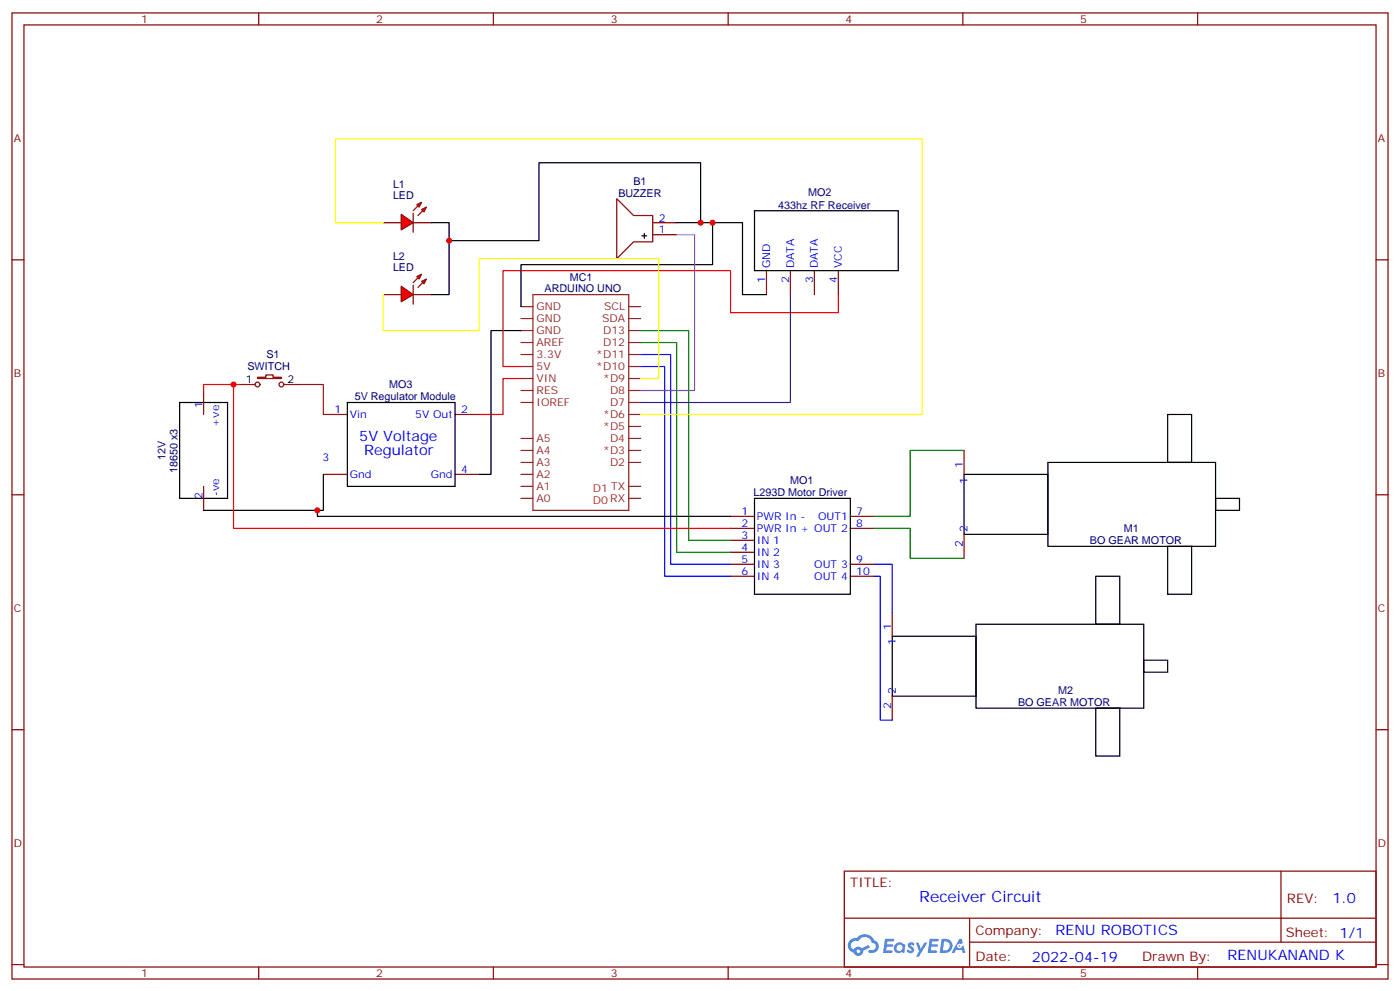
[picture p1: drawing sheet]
<svg xmlns="http://www.w3.org/2000/svg" width="412mm" height="292mm" viewBox="0 0 412 292" stroke-linecap="round" stroke-linejoin="round" font-family="sans-serif">
<g fill="none" stroke="#870000" stroke-width=".35">
<path d="M3.5 3.8h405.4v284.3h-405.4zM7.1 7.3h398.2v277.3h-398.2zM76.2 3.8v3.5M145.3 3.8v3.5M214.5 3.8v3.5M283.6 3.8v3.5M352.8 3.8v3.5M3.5 76.5h3.6M405.3 76.5h3.6M3.5 145.6h3.6M405.3 145.6h3.6M3.5 214.8h3.6"/>
<path d="M405.3 214.8h3.6M248.7 256.4h156.6v28.2h-156.6zM377.3 256.4v20.9M248.7 270.2h156.5M285.6 277.3h119.6M285.6 270.2v14.2M3.5 283.9h3.6M76.2 284.6v3.5M145.3 284.6v3.5M214.5 284.6v3.5M283.6 284.6v3.5M352.8 284.6v3.5"/>
<path d="M405.3 283.9h3.6"/>
</g>
<g fill="#5487ff">
<path d="M267.7 277.6a1.22 1.22 0 0 1 1.7 .2l-.4 .6a.47 .47 0 0 0-.3-.4 .47 .47 0 0 0-.5 .2l.1 .2a1.14 1.14 0 0 1 .8 1.8 1.14 1.14 0 0 1-1.9 0l-.2-.2 .5-.6 .7 .5a.29 .29 0 0 0 .3-.3 .29 .29 0 0 0-.2-.3 1.04 1.04 0 0 1-.6-1.7z"/>
<path d="M260.7 276.3h2.4l.3 .2-.2 .5-1.8 .1-.1 .8h1.5l.3 .4-.3 .4h-1.6l-.2 1.1h1.7l.2 .3-.2 .3-2.6 .1z"/>
<path d="M273.8 276.3h2.4l.3 .2-.1 .5-1.8 .1-.2 .8h1.6l.3 .4-.4 .4h-1.6l-.1 1.1h1.7l.2 .3-.2 .3-2.6 .1z"/>
<path d="M282.6 276.3h.7l.3 1.3-.6 .3a.69 .69 0 0 0-1 .3 .69 .69 0 0 0 .4 .9 .69 .69 0 0 0 .9-.6l.5-.2 .6 2.2h-.8l-.2-.9h-1.8l-.5 .9h-.8z"/>
<path d="M269.8 277.4h.8l.6 1.8 1.1-1.8h.9l-2.6 4.2h-.8l.9-1.5z"/>
<path d="M277.4 276.3l-.6 4.2h1.3a2.11 2.11 0 0 0 2.5-2.1 2.11 2.11 0 0 0-2.5-2.1zM278.1 277.1a1.39 1.39 0 0 1 1.7 1.4 1.39 1.39 0 0 1-1.8 1.3h-.3z"/>
<path d="M263.7 277.9a1.54 1.54 0 0 0-.1 2.2 1.54 1.54 0 0 0 2.2 .1l.6 .3 .3-2.3-.2-.3h-.4a1.49 1.49 0 0 0-2.4 0zM264 278.9a.94 .94 0 0 1 1.8 0 .94 .94 0 0 1-1.8 0z"/>
<path d="M250.4 276.7a2.18 2.18 0 0 0 1.1 3.7 1.44 1.44 0 0 0 1.6 .9 1.44 1.44 0 0 0 1.2-1.4l2-1.1-.5-.7-1.9 1a1.47 1.47 0 0 0-2.4 .4 1.39 1.39 0 0 1-.7-1.9 1.39 1.39 0 0 1 2-.5 2.12 2.12 0 0 1 2.2-1.3 2.12 2.12 0 0 1 1.9 1.7 1.14 1.14 0 0 1 1.1 1.4 1.14 1.14 0 0 1-1.7 .7 .43 .43 0 0 0-.5 .4 .43 .43 0 0 0 .4 .5 1.98 1.98 0 0 0 2.5-1.2 1.98 1.98 0 0 0-1.2-2.6 3.1 3.1 0 0 0-5.3-.6l-.9 .1zM252.3 280a.55 .55 0 0 1 1.1 0 .55 .55 0 0 1-1.1 0z"/>
<circle cx="282.6" cy="278.4" r=".26"/>
</g>
<g fill="none" stroke="#8c2424" stroke-width=".35">
<path d="M153.5 97.3h3.5M153.5 93.8h3.5M153.5 90.2h3.5M157 86.7h28.2v63.5h-28.2zM185.2 97.3h3.5M185.2 93.8h3.5M185.2 90.2h3.5M153.5 118.5h3.5M153.5 114.9h3.5M153.5 111.4h3.5M153.5 107.9h3.5M153.5 104.4h3.5"/>
<path d="M153.5 100.8h3.5M185.2 118.5h3.5M185.2 114.9h3.5M185.2 111.4h3.5M185.2 107.9h3.5M185.2 104.4h3.5M185.2 100.8h3.5M153.5 136.1h3.5M153.5 132.6h3.5M153.5 129h3.5M153.5 139.6h3.5M185.2 136.1h3.5"/>
<path d="M185.2 132.6h3.5M185.2 129h3.5M185.2 125.5h3.5M185.2 122h3.5M153.5 146.7h3.5M153.5 143.2h3.5M185.2 146.7h3.5M185.2 143.2h3.5"/>
</g>
<g fill="none" stroke="#870000" stroke-width=".35">
<path d="M225.8 79.7v7M232.8 79.7v7M239.9 79.7v7M246.9 79.7v7M60 114.9v7.1M70.6 113.2h4.5M75.8 111.1h2.5v-.8h2.1v.8h2.5v.3h-7.1zM83.6 113.2h4.6M95.2 122h7.1M95.2 139.6h7.1M134.1 122h7M134.1 139.6h7"/>
<path d="M284 132.6v7M60 143.2v7M215.2 152h7M215.2 155.5h7M215.2 159h7M250.5 152h7M250.5 155.5h7M284 157.3v7M215.2 162.6h7M215.2 166.1h7M215.2 169.6h7M250.5 166.1h7"/>
<path d="M250.5 169.6h7M262.8 180.2v7.1M262.8 204.9v7"/>
<circle cx="75.8" cy="113.2" r=".71"/>
<circle cx="82.9" cy="113.2" r=".71"/>
</g>
<g fill="none" stroke="#000" stroke-width=".35">
<path d="M222.2 62h42.4v17.7h-42.4zM52.9 118.5h14.1v28.2h-14.1zM102.3 118.5h31.8v24.7h-31.8zM284 139.6h24.7v17.7h-24.7zM308.7 136.1h49.4v24.7h-49.4zM344 122h7v14.1h-7zM222.2 146.7h28.3v28.2h-28.3zM358.1 146.7h7v3.5h-7zM322.8 169.6h7v14.1h-7zM344 160.8h7v14.1h-7zM262.8 187.3h24.7v17.6h-24.7zM287.5 183.7h49.4v24.7h-49.4z"/>
<path d="M336.9 194.3h7.1v3.5h-7.1zM322.8 208.4h7v14.1h-7z"/>
</g>
<path d="M88.2 113.2h7v8.8" fill="none" stroke="#903" stroke-width=".35"/>
<g fill="#f00" stroke="#870000" stroke-width=".35">
<path d="M118.2 63.1l3.5 2.4-3.5 2.2z"/>
<path d="M121.7 62.7v5.7z"/>
</g>
<g fill="#870000" stroke="#870000" stroke-width=".35">
<path d="M121.7 62l1.4-1.4z"/>
<path d="M123.1 63.4l1.4-1.4z"/>
</g>
<g fill="#f00" stroke="#870000" stroke-width=".35">
<path d="M122.8 60.3l1.4-.8-.7 1.5z"/>
<path d="M124.2 61.7l1.4-.7-.7 1.4z"/>
</g>
<path d="M112.9 65.5h5.3M121.7 65.5h5.3" fill="none" stroke="#870000" stroke-width=".35"/>
<g fill="#f00" stroke="#870000" stroke-width=".35">
<path d="M118.2 84.2l3.5 2.5-3.5 2.1z"/>
<path d="M121.7 83.9v5.6z"/>
</g>
<g fill="#870000" stroke="#870000" stroke-width=".35">
<path d="M123.1 81.8l-1.4 1.4z"/>
<path d="M123.1 84.6l1.4-1.4z"/>
</g>
<g fill="#f00" stroke="#870000" stroke-width=".35">
<path d="M122.8 81.4l1.4-.7-.7 1.4z"/>
<path d="M124.2 82.8l1.4-.7-.7 1.4z"/>
</g>
<path d="M181.7 58.5l4.9 4.9h5.7v7.8h-5.7l-4.9 4.9zM192.3 69.1h7M192.3 65.5h7M112.9 86.7h5.3M121.7 86.7h5.3" fill="none" stroke="#870000" stroke-width=".35"/>
<path d="M127 65.5h5.3v21.2h-5.3M189.1 69.4h1.4M189.8 68.7v1.4M199.3 65.5h19.4v21.2h7.1M206.4 65.5v-17.6h-47.7v22.9h-26.4M209.9 65.5v12.4h-56.4v12.3M153.5 97.3h-8.9v42.3h-3.5M95.2 139.6v10.6h-35.2M93.5 150.2v1.8h121.7" fill="none" stroke="#000" stroke-width=".35"/>
<path d="M246.9 86.7v5.3h-31.7v-12.3h-67v28.2h5.3M68.8 113.2v42.3h146.4M70.6 113.2h-10.6v1.7M153.5 111.4h-5.3v10.6h-7.1" fill="none" stroke="#f00" stroke-width=".35"/>
<path d="M188.7 97.3h14.1v61.7h12.4M188.7 100.8h10.6v61.8h15.9M284 132.6h-15.9v19.4h-10.6M257.5 155.5h10.6v8.8h15.9" fill="none" stroke="#008700" stroke-width=".35"/>
<path d="M188.7 104.4h8.9v61.7h17.6M188.7 107.9h7.1v61.7h19.4M257.5 166.1h5.3v14.1M257.5 169.6h1.8v42.3h3.5" fill="none" stroke="#00f" stroke-width=".35"/>
<path d="M232.8 86.7v31.8h-44.1" fill="none" stroke="#609" stroke-width=".35"/>
<path d="M199.3 69.1h5.3v45.8h-15.9" fill="none" stroke="#f0f" stroke-width=".35"/>
<path d="M112.9 65.5h-14.1v-24.6h172.8v81.1h-82.9M112.9 86.7v10.6h28.2v-21.2h52.9v35.3h-5.3" fill="none" stroke="#ff0" stroke-width=".35"/>
<g fill="#c00">
<circle cx="68.8" cy="113.2" r=".88"/>
<circle cx="93.5" cy="150.2" r=".88"/>
<circle cx="206.4" cy="65.5" r=".88"/>
<circle cx="132.3" cy="70.8" r=".88"/>
<circle cx="209.9" cy="65.5" r=".88"/>
</g>
<text font-size="4.6" fill="#00f" x="270.8" y="265.4">Receiver Circuit</text>
<g font-size="4.2" fill="#00f">
<text x="105.8" y="129.8">5V Voltage</text>
<text x="107.3" y="134">Regulator</text>
<text x="392.5" y="265.7">1.0</text>
<text x="310.9" y="275.2">RENU ROBOTICS</text>
<text x="304" y="283">2022-04-19</text>
<text x="361.6" y="282.5">RENUKANAND K</text>
</g>
<g font-size="3.9" fill="#800">
<text x="250.5" y="261">TITLE:</text>
<text x="379.1" y="265.7">REV:</text>
<text x="287.4" y="275.2">Company:</text>
<text x="378.7" y="275.8">Sheet: 1/1</text>
<text x="287.4" y="282.9">Date:</text>
<text x="336.4" y="282.9">Drawn By:</text>
</g>
<g font-size="3.2" fill="#800">
<text x="41.6" y="6.8">1</text>
<text x="110.8" y="6.8">2</text>
<text x="179.9" y="6.8">3</text>
<text x="249.1" y="6.8">4</text>
<text x="318.2" y="6.8">5</text>
<text x="4.1" y="41.9">A</text>
<text x="405.9" y="41.9">A</text>
<text x="4.1" y="111.1">B</text>
<text x="405.9" y="111.1">B</text>
<text x="4.1" y="180.2">C</text>
<text x="405.9" y="180.2">C</text>
<text x="4.1" y="249.3">D</text>
<text x="405.9" y="249.3">D</text>
<text x="41.6" y="287.6">1</text>
<text x="110.8" y="287.6">2</text>
<text x="179.9" y="287.6">3</text>
<text x="249.1" y="287.6">4</text>
<text x="318.2" y="287.6">5</text>
</g>
<g font-size="3.2" fill="#000080">
<text x="115.8" y="58.5">LED</text>
<text x="115.8" y="55.4">L1</text>
<text x="182.1" y="57.9">BUZZER</text>
<text x="186.6" y="54.3">B1</text>
<text x="238.1" y="57.8">MO2</text>
<text x="229.3" y="61.4">433hz RF Receiver</text>
<text x="115.8" y="76.5">L2</text>
<text x="115.8" y="79.7">LED</text>
<text x="167.9" y="82.6">MC1</text>
<text x="160.4" y="86">ARDUINO UNO</text>
<text x="78.5" y="105.5">S1</text>
<text x="72.9" y="109">SWITCH</text>
<text x="104.5" y="117.9">5V Regulator Module</text>
<text x="114.6" y="114.3">MO3</text>
<text x="48.8" y="135.5" transform="rotate(-90 48.8 135.5)">12V</text>
<text x="52.3" y="139.3" transform="rotate(-90 52.3 139.3)">18650 x3</text>
<text x="232.8" y="142.5">MO1</text>
<text x="221.9" y="146.1">L293D Motor Driver</text>
<text x="321" y="160.1">BO GEAR MOTOR</text>
<text x="331.1" y="156.6">M1</text>
<text x="299.9" y="207.7">BO GEAR MOTOR</text>
<text x="311.7" y="204.2">M2</text>
</g>
<g font-size="3.2" fill="#00f">
<text x="194" y="65.2">2</text>
<text x="194" y="68.7">1</text>
<text x="225.4" y="83.4" transform="rotate(-90 225.4 83.4)">1</text>
<text x="226.8" y="79" transform="rotate(-90 226.8 79)">GND</text>
<text x="232.5" y="83.4" transform="rotate(-90 232.5 83.4)">2</text>
<text x="233.9" y="79" transform="rotate(-90 233.9 79)">DATA</text>
<text x="239.5" y="83.4" transform="rotate(-90 239.5 83.4)">3</text>
<text x="240.9" y="79" transform="rotate(-90 240.9 79)">DATA</text>
<text x="246.6" y="83.4" transform="rotate(-90 246.6 83.4)">4</text>
<text x="248" y="79" transform="rotate(-90 248 79)">VCC</text>
<text x="59.6" y="120.2" transform="rotate(-90 59.6 120.2)">1</text>
<text x="64.6" y="125.5" transform="rotate(-90 64.6 125.5)">+ve</text>
<text x="98.5" y="121.6">1</text>
<text x="103" y="123">Vin</text>
<text x="122.3" y="123">5V Out</text>
<text x="135.8" y="121.6">2</text>
<text x="95" y="135.7">3</text>
<text x="283.6" y="137.9" transform="rotate(-90 283.6 137.9)">1</text>
<text x="103" y="140.7">Gnd</text>
<text x="126.9" y="140.7">Gnd</text>
<text x="135.8" y="139.3">4</text>
<text x="285" y="142.3" transform="rotate(-90 285 142.3)">1</text>
<text x="59.6" y="146.9" transform="rotate(-90 59.6 146.9)">2</text>
<text x="64.6" y="146" transform="rotate(-90 64.6 146)">-ve</text>
<text x="218.5" y="151.6">1</text>
<text x="218.5" y="155.2">2</text>
<text x="223" y="153">PWR In -</text>
<text x="241" y="153">OUT1</text>
<text x="252.2" y="151.6">7</text>
<text x="252.2" y="155.2">8</text>
<text x="218.5" y="158.7">3</text>
<text x="223" y="156.6">PWR In + OUT 2</text>
<text x="223" y="160.1">IN 1</text>
<text x="283.6" y="161" transform="rotate(-90 283.6 161)">2</text>
<text x="285" y="156.6" transform="rotate(-90 285 156.6)">2</text>
<text x="218.5" y="162.2">4</text>
<text x="218.5" y="165.7">5</text>
<text x="223" y="163.6">IN 2</text>
<text x="223" y="167.1">IN 3</text>
<text x="239.9" y="167.1">OUT 3</text>
<text x="252.2" y="165.7">9</text>
<text x="218.5" y="169.3">6</text>
<text x="223" y="170.7">IN 4</text>
<text x="239.9" y="170.7">OUT 4</text>
<text x="252.2" y="169.3">10</text>
<text x="262.5" y="185.5" transform="rotate(-90 262.5 185.5)">1</text>
<text x="263.9" y="190" transform="rotate(-90 263.9 190)">1</text>
<text x="262.5" y="208.7" transform="rotate(-90 262.5 208.7)">2</text>
<text x="263.9" y="204.2" transform="rotate(-90 263.9 204.2)">2</text>
</g>
<g font-size="3.2" fill="#8d2323">
<text x="158" y="94.8">GND</text>
<text x="158" y="91.3">GND</text>
<text x="177.4" y="94.8">SDA</text>
<text x="178" y="91.3">SCL</text>
<text x="158" y="101.9">AREF</text>
<text x="158" y="98.4">GND</text>
<text x="177.7" y="101.9">D12</text>
<text x="177.7" y="98.4">D13</text>
<text x="158" y="105.4">3.3V</text>
<text x="175.7" y="105.4">*D11</text>
<text x="158" y="112.5">VIN</text>
<text x="158" y="108.9">5V</text>
<text x="175.7" y="108.9">*D10</text>
<text x="177.7" y="112.5">*D9</text>
<text x="158" y="116">RES</text>
<text x="158" y="119.5">IOREF</text>
<text x="179.7" y="119.5">D7</text>
<text x="179.7" y="116">D8</text>
<text x="177.7" y="123">*D6</text>
<text x="158" y="130.1">A5</text>
<text x="177.7" y="126.6">*D5</text>
<text x="179.7" y="130.1">D4</text>
<text x="158" y="137.2">A3</text>
<text x="158" y="133.6">A4</text>
<text x="177.7" y="133.6">*D3</text>
<text x="179.7" y="137.2">D2</text>
<text x="158" y="140.7">A2</text>
<text x="158" y="147.7">A0</text>
<text x="158" y="144.2">A1</text>
</g>
<g font-size="3.2">
<text x="72.4" y="112.8">1</text>
<text x="84.7" y="112.8">2</text>
</g>
<g font-size="3.2" fill="#c30">
<text x="174.6" y="144.9">D1 TX</text>
<text x="174.6" y="148.4">D0 RX</text>
</g>
</svg>
